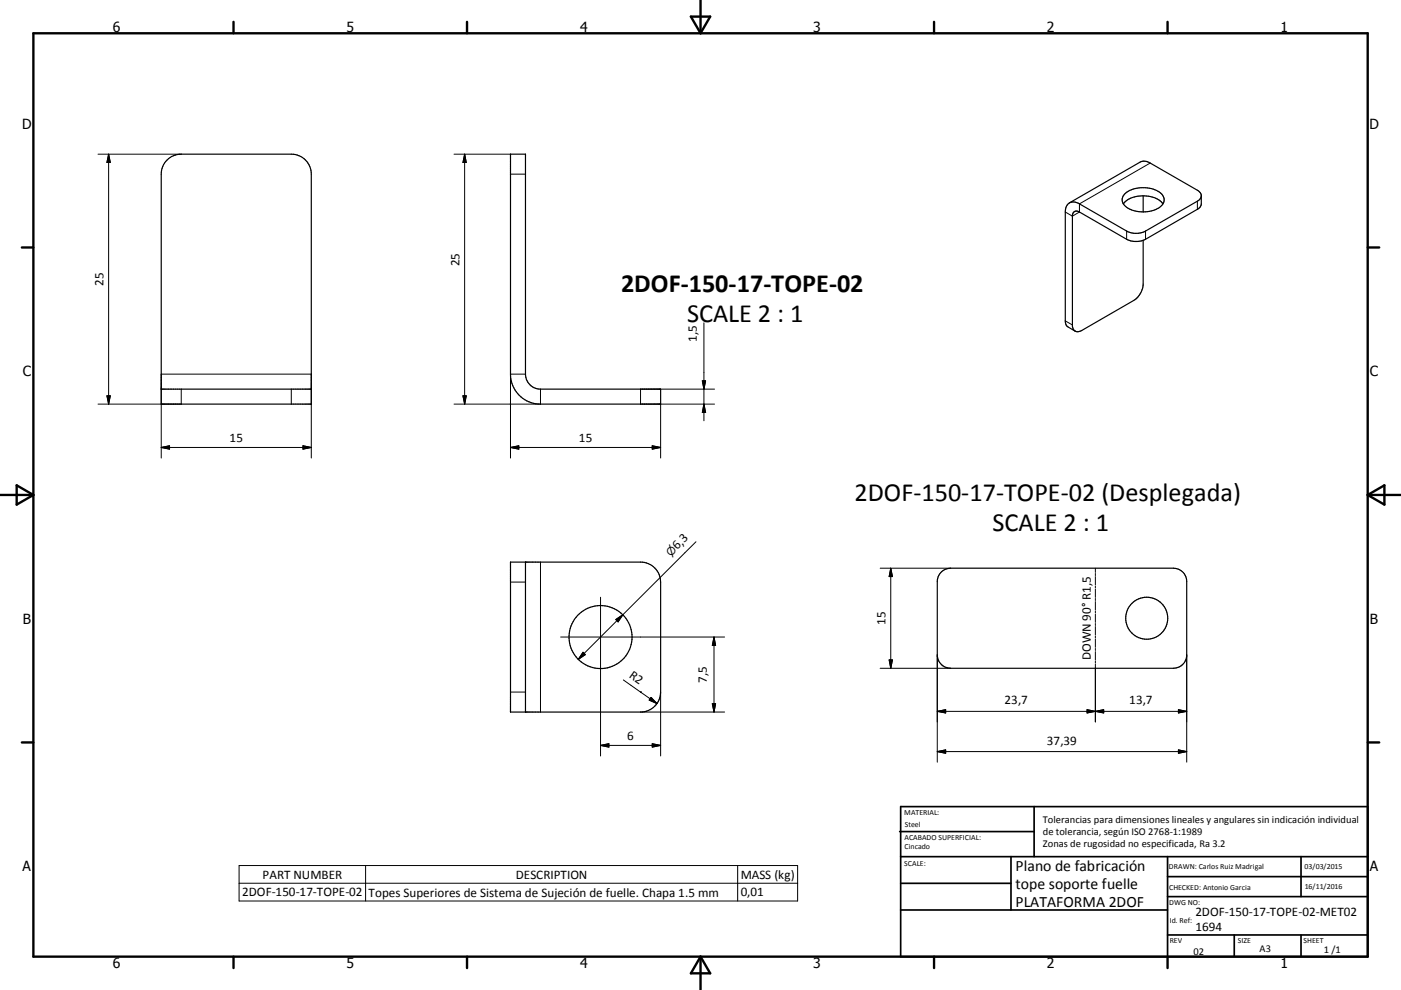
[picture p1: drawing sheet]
<svg xmlns="http://www.w3.org/2000/svg" width="420mm" height="297mm" viewBox="0 0 420 297" stroke-linecap="round" stroke-linejoin="round" font-family="sans-serif">
<g fill="none" stroke="#000" stroke-width=".36">
<path d="M50.1 48a6 6 0 0 1 4.2-1.7h33a6 6 0 0 1 6 5.9v69h-45v-69a5.9 5.9 0 0 1 1.8-4.2zM153.1 46.3h4.4v65.9a4.5 4.5 0 0 0 4.5 4.5h36.1v4.5h-36.1a9 9 0 0 1-8.9-9zM337.2 58.2a8.8 8.8 0 0 1 11.3 .4 2.65 2.65 0 0 1-1.3 3.9 9.3 9.3 0 0 1-10-.9 2.37 2.37 0 0 1 0-3.4zM342.7 58.8v4.8M360.2 58.9l-.4 .8-.8 .7-15.6 8.9a6.1 6.1 0 0 1-5.6 0l-14.2-8.1a3.1 3.1 0 0 0-3-.3M320.6 60.9l21.2-12.3a3.1 3.1 0 0 1 3 .3l14.5 8.4 .8 1 .1 2.9-.3 .7-.6 .7-15.9 9.2a6.4 6.4 0 0 1-5.6 0l-14.2-8.2a1.28 1.28 0 0 0-1.3-.2 1.28 1.28 0 0 0-.8 1.1v33.4a1.69 1.69 0 0 0 1 1.5 1.69 1.69 0 0 0 1.8-.3l15.6-9a6.2 6.2 0 0 0 2.8-4.9v-13.1M320.6 60.9a3 3 0 0 0-1.2 2.7v33l.6 1.3 2.3 1.4M336.8 61.2a8.6 8.6 0 0 1 10.1-1.5l1.7 1.5M48.3 116.7h45M153.1 168.6h38.9a6 6 0 0 1 6.1 6v33a6 6 0 0 1-6.1 6h-38.9zM157.5 168.6v45M282.3 171.5l1.3-.8 1.4-.2h66.8a4 4 0 0 1 4 4v22a4 4 0 0 1-4 4h-66.8a4 4 0 0 1-4-4v-22.5l.5-1.4z"/>
<circle cx="180.1" cy="191.1" r="9.4"/>
<circle cx="343.8" cy="185.5" r="6.3"/>
</g>
<g fill="none" stroke="#000" stroke-width=".3">
<path d="M29.4 46.3h24.9M32.6 46.3l.5 2.4h-1zM32.6 46.3v74.9M136.1 46.3h17M139.3 46.3v74.9M139.3 46.3l.5 2.4h-1zM153.1 52.2h4.4M344.8 48.9l-21.2 12.3v2.4l-2.1 1.2-2.1-1.2M337.8 69.3v2.5M343.4 69.3v2.5M359 60.4v2.4M211 96.8v29.4"/>
<path d="M319.4 96.3l2.1 1.2M32.1 118.8h1l-.5 2.4zM54.3 116.7v4.5h-24.9M87.3 116.7v4.5M138.8 118.8h1l-.5 2.4zM157.5 112.2h-4.4v25.2M162 116.7v4.5h-25.9M210.6 114.3h1l-.6 2.4zM214.2 116.7h-22.2v4.5h22.2M48.3 137.4v-25.2h45v25.2M48.3 134.2h45M48.3 134.2l2.5-.5v1.1z"/>
<path d="M90.8 133.7l2.5 .5-2.5 .6zM153.1 134.2h45M153.1 134.2l2.4-.5v1.1zM195.5 133.7l2.6 .5-2.6 .6zM198.1 121.2v16.2M211 121.2l.6 2.6h-1zM153.1 174.6h4.4M162 168.6v45M180 179.2v47.6M208.7 162.5l-35.3 35.3M263.9 170.5h21.1M267.1 170.5v30"/>
<path d="M267.1 170.5l.5 2.5h-1zM328.4 170.5v1.2M328.4 172v.7M328.4 173v2.5M328.4 175.8v.6M328.4 176.7v2.5M328.4 179.5v.7M168.1 191.1h49.1M174.8 195.7l.7 .7-2.1 1.4zM184.6 185.9l2.1-1.5-1.4 2.2zM214.1 191.1v22.5M214.1 191.1l.4 2.5h-.9z"/>
<path d="M266.6 198h1l-.5 2.5zM281 196.5v32.2M328.4 180.5v2.5M328.4 183.3v.6M328.4 184.2v2.5M328.4 187.1v.6M328.4 188v2.5M328.4 190.8v.6M328.4 191.7v2.5M328.4 194.5v.7M328.4 195.5v2.5M328.4 198.3v.6"/>
<path d="M328.4 199.2v17.4M355.8 196.5v32.2M153.1 207.6h4.4M186.9 204l5.1 3.6M192 207.6h.1M192 207.6l5 3.5M192 213.6h25.2M195.2 209.2l1.8 1.9-2.4-1.1zM198.1 207.6v19.2M213.6 211.1h.9l-.4 2.5zM263.9 200.5h21.1M281 213.4l2.5-.5v1z"/>
<path d="M281 213.4h74.8M325.9 212.9l2.5 .5-2.5 .5zM328.4 213.4l2.5-.5v1zM353.3 212.9l2.5 .5-2.5 .5zM180 223.6h18.1M180 223.6l2.5-.5v1zM195.5 223.1l2.6 .5-2.6 .5zM281 225.5h74.8M281 225.5l2.5-.5v1zM353.3 225l2.5 .5-2.5 .5zM71.7 259.7h167.4v10.6h-167.4zM109.6 259.7v10.6"/>
<path d="M221.2 259.7v10.6M71.7 265h167.4"/>
</g>
<g fill="none" stroke="#000" stroke-width=".71">
<path d="M10 10h400v277h-400zM70 6.6v3.4M140 6.6v3.4M207.1 5h5.8l-2.9 5zM210 0v10M280 6.6v3.4M350 6.6v3.4M6.6 74.2h3.4M410 74.2h3.5M0 148.5h10M5 145.6l5 2.9-5 2.9zM410 148.5h10.1"/>
<path d="M410 148.5l5.1-2.9v5.8zM6.6 222.7h3.4M410 222.7h3.5M70 287v3.4M140 287v3.4M210 287v10M210 287l2.9 5h-5.8zM280 287v3.4M350 287v3.4"/>
</g>
<g fill="none" stroke="#000" stroke-width=".51">
<path d="M269.7 249.5h40.3M270 242h140v45h-140zM270 257h140M303.1 257v16M310 242v15M350 257v30M390.1 257v12M270 265h33.1M270 273h80M350 269h60M350 263h60M350 280.5h60"/>
<path d="M370 280.5v6.5M390.1 280.5v6.5"/>
</g>
<g fill="#000" stroke="#000" stroke-width=".3">
<path d="M32.6 46.3l.5 2.4h-1zM139.3 46.3l.5 2.4h-1zM32.1 118.8h1l-.5 2.4zM138.8 118.8h1l-.5 2.4zM210.6 114.3h1l-.6 2.4zM48.3 134.2l2.5-.5v1.1zM90.8 133.7l2.5 .5-2.5 .6zM153.1 134.2l2.4-.5v1.1zM195.5 133.7l2.6 .5-2.6 .6zM211 121.2l.6 2.6h-1zM267.1 170.5l.5 2.5h-1zM174.8 195.7l.7 .7-2.1 1.4z"/>
<path d="M184.6 185.9l2.1-1.5-1.4 2.2zM214.1 191.1l.4 2.5h-.9zM266.6 198h1l-.5 2.5zM195.2 209.2l1.8 1.9-2.4-1.1zM213.6 211.1h.9l-.4 2.5zM281 213.4l2.5-.5v1zM325.9 212.9l2.5 .5-2.5 .5zM328.4 213.4l2.5-.5v1zM353.3 212.9l2.5 .5-2.5 .5zM180 223.6l2.5-.5v1zM195.5 223.1l2.6 .5-2.6 .5zM281 225.5l2.5-.5v1z"/>
<path d="M353.3 225l2.5 .5-2.5 .5z"/>
</g>
<g font-size="7.9">
<text x="186.2" y="87.7">2DOF-150-17-TOPE-02</text>
<text x="206" y="96.7">SCALE 2 : 1</text>
<text x="256.2" y="150.3">2DOF-150-17-TOPE-02 (Desplegada)</text>
<text x="297.5" y="159.3">SCALE 2 : 1</text>
</g>
<g font-size="4.7">
<text x="304.5" y="261.2">Plano de fabricación</text>
<text x="304.5" y="266.6">tope soporte fuelle</text>
<text x="304.5" y="272">PLATAFORMA 2DOF</text>
</g>
<g font-size="4.2">
<text x="33.9" y="9.6">6</text>
<text x="103.9" y="9.6">5</text>
<text x="173.9" y="9.6">4</text>
<text x="243.8" y="9.6">3</text>
<text x="313.9" y="9.6">2</text>
<text x="383.9" y="9.6">1</text>
<text x="6.7" y="38.7">D</text>
<text x="410.5" y="38.7">D</text>
<text x="6.9" y="112.9">C</text>
<text x="410.7" y="112.9">C</text>
<text x="6.9" y="187.1">B</text>
<text x="410.7" y="187.1">B</text>
<text x="6.8" y="261.4">A</text>
<text x="410.7" y="261.4">A</text>
<text x="33.9" y="290.4">6</text>
<text x="103.9" y="290.4">5</text>
<text x="173.9" y="290.4">4</text>
<text x="243.8" y="290.4">3</text>
<text x="313.9" y="290.4">2</text>
<text x="383.9" y="290.4">1</text>
</g>
<g font-size="3.9">
<text x="137.8" y="79.9" transform="rotate(-90 137.8 79.9)">25</text>
<text x="31" y="85.8" transform="rotate(-90 31 85.8)">25</text>
<text x="209" y="102.6" transform="rotate(-90 209 102.6)">1,5</text>
<text x="68.8" y="132.7">15</text>
<text x="173.6" y="132.7">15</text>
<text x="203" y="165.1" transform="rotate(-45 203 165.1)">6,3</text>
<text x="265.5" y="187.5" transform="rotate(-90 265.5 187.5)">15</text>
<text x="188.4" y="203.2" transform="rotate(35 188.4 203.2)">R2</text>
<text x="327.1" y="198.1" transform="rotate(-90 327.1 198.1)">DOWN 90° R1,5</text>
<text x="211.9" y="204.9" transform="rotate(-90 211.9 204.9)">7,5</text>
<text x="301.2" y="211.3">23,7</text>
<text x="338.6" y="211.3">13,7</text>
<text x="188" y="222.1">6</text>
<text x="313.9" y="223.4">37,39</text>
<text x="78.7" y="263.6">PART NUMBER</text>
<text x="154.7" y="263.6">DESCRIPTION</text>
<text x="222.1" y="263.7">MASS (kg)</text>
<text x="72.6" y="268.9">2DOF-150-17-TOPE-02</text>
<text x="110.5" y="269">Topes Superiores de Sistema de Sujeción de fuelle. Chapa 1.5 mm</text>
<text x="222.1" y="268.9">0,01</text>
<text x="358.4" y="274.9">2DOF-150-17-TOPE-02-MET02</text>
<text x="358.4" y="279.4">1694</text>
</g>
<text font-size="3.3" x="201.1" y="167" transform="rotate(-45 201.1 167)">⌀</text>
<g font-size="3.1">
<text x="312.7" y="246.8">Tolerancias para dimensiones lineales y angulares sin indicación individual</text>
<text x="312.7" y="250.4">de tolerancia, según ISO 2768-1:1989</text>
<text x="312.7" y="254">Zonas de rugosidad no especificada, Ra 3.2</text>
<text x="357.8" y="286.5">02</text>
<text x="377.6" y="285.6">A3</text>
<text x="396.9" y="285.9">1 /1</text>
</g>
<g font-size="2.4">
<text x="271.1" y="244.4">MATERIAL:</text>
<text x="271.2" y="252">ACABADO SUPERFICIAL:</text>
<text x="271.3" y="248">Steel</text>
<text x="271.2" y="254.7">Cincado</text>
<text x="271.1" y="259.7">SCALE:</text>
<text x="350.4" y="260.8">DRAWN: Carlos Ruiz Madrigal</text>
<text x="391.1" y="260.6">03/03/2015</text>
<text x="350.5" y="267">CHECKED: Antonio Garcia</text>
<text x="391.2" y="266.7">16/11/2016</text>
<text x="350.5" y="271.4">DWG NO:</text>
<text x="350.7" y="276.9">Id. Ref:</text>
<text x="350.7" y="282.8">REV</text>
<text x="371.1" y="282.9">SIZE</text>
<text x="390.8" y="283">SHEET</text>
</g>
</svg>
